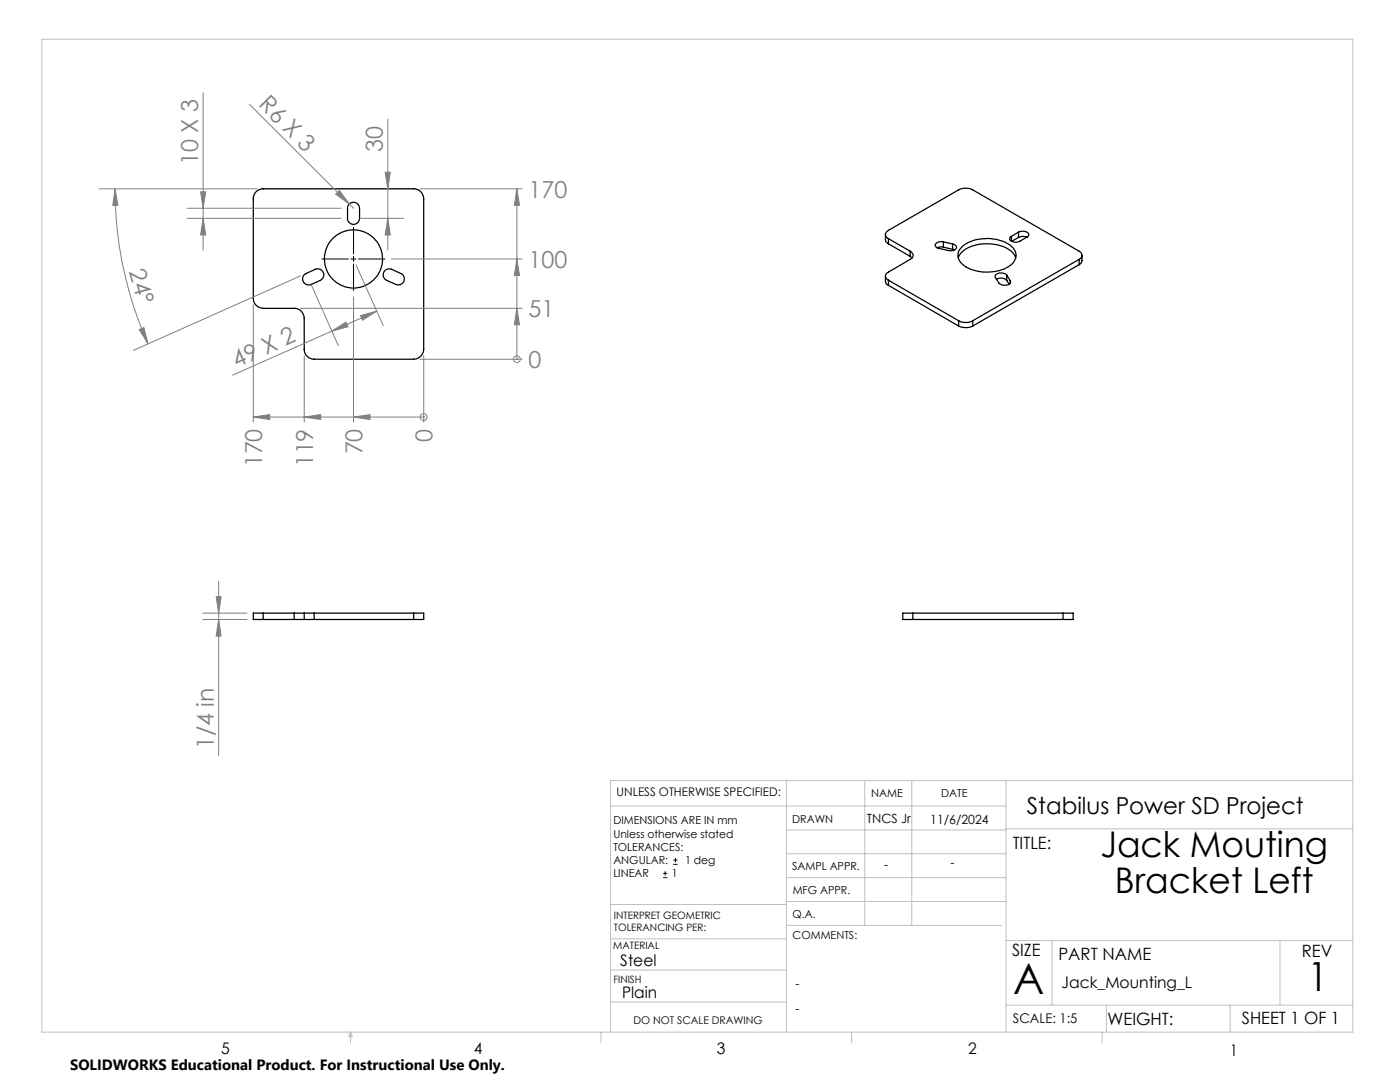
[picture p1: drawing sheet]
<svg xmlns="http://www.w3.org/2000/svg" width="279mm" height="216mm" viewBox="0 0 279 216" stroke-linecap="round" stroke-linejoin="round" font-family="sans-serif">
<g fill="none" stroke="#000" stroke-width=".25">
<path d="M51.1 38.2l.4-.3 .8-.2h30.2a1.99 1.99 0 0 1 2.1 2v30a2.05 2.05 0 0 1-2.1 2h-19.8a1.99 1.99 0 0 1-2-2v-6.2a1.99 1.99 0 0 0-2-2h-6.2a1.99 1.99 0 0 1-1.9-2v-20.1l.2-.7zM60.7 54.8l2.2-1.1a1.22 1.22 0 0 1 1.6 .7 1.22 1.22 0 0 1-.6 1.6l-1.8 .8a1.22 1.22 0 0 1-1.5-.5 1.22 1.22 0 0 1 .1-1.5zM69.6 40.8a1.2 1.2 0 0 1 1.4-.4 1.2 1.2 0 0 1 .8 1.2v2a1.2 1.2 0 0 1-1.2 1.2 1.2 1.2 0 0 1-1.2-1.2v-2.3zM76.8 54l.5-.3h.7l2 .9a1.19 1.19 0 0 1 .6 1.5 1.19 1.19 0 0 1-1.6 .7l-1.8-.8a1.22 1.22 0 0 1-.4-2zM176.7 55.1l.1 1.3 .5 .5M176.7 46.8l.1 1.3 .5 .5M177.3 47.6a.87 .87 0 0 1-.6-.8 .87 .87 0 0 1 .6-.8l14-8.1a3 3 0 0 1 2.8 0l21.3 12.2a.87 .87 0 0 1 .5 .8 .87 .87 0 0 1-.5 .9M177.3 55.9l14 8.1M177.3 47.6l4.3 2.5M177.3 47.6v1M177.3 55.9v1M177.3 56.9l14 8.2"/>
<path d="M177.3 48.6l4.3 2.6M181.6 50.1a.85 .85 0 0 1 .6 .8 .85 .85 0 0 1-.6 .9l-4.3 2.5a.85 .85 0 0 0-.6 .8 .85 .85 0 0 0 .6 .8M181.6 51.2l.4 .3M181.6 50.1v1.1M188.3 48.3a1.13 1.13 0 0 0-1.6 .7l.5 .5 2.1 .5a1.13 1.13 0 0 0 1.6-.8l-.3-.3-.5-.2M188.3 49.3l-.4-.1-.9 .2M188.3 48.3l1.8 .4M188.3 48.3v1M188.3 49.3l1.8 .4M190.1 49.7l.4 .1M190.1 48.7v1M191.2 51.5a4.6 4.6 0 0 1 4-2.7 7.9 7.9 0 0 1 7 1.8l.5 .9"/>
<path d="M192.1 49.1a8.3 8.3 0 0 1 10.1 .4 2.4 2.4 0 0 1-1 3.8 8.6 8.6 0 0 1-9.1-.6 2.22 2.22 0 0 1 0-3.6zM198.9 55.7a1.65 1.65 0 0 1 2 .3M200.9 54.9a1.63 1.63 0 0 0-2.3 .1v.4l.8 1.1a1.48 1.48 0 0 0 2.3-.3l-.1-.2M200.9 54.9l.7 1.1M200.9 54.9v1.1M200.9 56l.5 .7M201.6 56v.5M201.9 47.2v.9M203.3 46.3l.3-.1a1.18 1.18 0 0 1 1.7 .7l-.2 .3-1.5 .9a1.54 1.54 0 0 1-2.1-.4v-.3l.4-.2M203.3 46.3l-1.4 .9M203.3 46.3v1.1M203.3 47.4l-1.4 .8"/>
<path d="M204.9 47.3a1.85 1.85 0 0 0-1.6 .1M215.4 51.8l-21.3 12.2M215.4 51.8v1M215.4 52.8l-21.3 12.3M215.9 50.9v1.2l-.5 .7M191.3 64a3 3 0 0 0 2.8 0M191.3 65.1l.9 .2a3.2 3.2 0 0 0 1.9-.2M191.3 64v1.1M194.1 64v1.1M52.5 122.3h-1.9v1.3h1.9M52.5 123.6h6.2M52.5 122.3h6.2"/>
<path d="M52.5 122.3v1.3M58.7 123.6h2M58.7 122.3h2M58.7 122.3v1.3M60.7 123.6h2M60.7 122.3h2M60.7 122.3v1.3M62.7 122.3v1.3M62.7 123.6h19.8M62.7 122.3h19.8M82.5 122.3h2.1v1.3h-2.1M82.5 122.3v1.3"/>
<path d="M182.2 122.3h-2v1.3h2M182.2 123.6h30M182.2 122.3h30M182.2 122.3v1.3M212.2 122.3h2v1.3h-2M212.2 122.3v1.3"/>
<circle cx="70.5" cy="51.7" r="5.8"/>
</g>
<path d="M64.2 51.7h5.3M70 51.7h1M70.6 45.4v5.3M70.6 51.2v1M70.6 52.7v5.3M71.5 51.7h5.3M132.4 175.1h.8M132.4 174.3h.8M132.8 173.8v.9M134.4 172.5h.8M134.4 171.6h.8M134.8 171.2v.8" fill="none" stroke="#000" stroke-width=".2"/>
<g fill="none" stroke="#808080" stroke-width=".2">
<path d="M40.5 18.5v31.4M19.8 37.7h31.5M23 37.7l.5 3.3h-1zM23 37.7a75.9 75.9 0 0 0 6.5 30.9M40 38.3h1.1l-.6 3.3zM49.8 20.8l20.8 20.8M67 38.7l.7-.7 2 2.7zM76.9 34.4h1l-.5 3.3zM77.4 23.8v26.1M83.8 37.7h20.4M103.2 37.7l.5 3.3h-1zM103.2 37.7v34"/>
<path d="M37.4 43.6h30.7M37.4 41.6h30.7M40.5 43.6l.6 3.3h-1.1zM59.9 55.1l-33.3 14.8M62.1 56.8l5.4 12.2M70.6 59.2v25M71 52.8l5.5 12.2M71.8 43.6h8.8M77.4 43.6l.5 3.3h-1zM78.1 51.7h26.1M103.2 51.7l.5 3.3h-1zM27.8 65.8l.9-.4 .8 3.2z"/>
<path d="M50.6 60.8v23.4M60 61.5h44.2M60.7 70.9v13.3M66.2 66.1l2.8-1.8 .5 .9zM72 63l3.2-.9-2.8 1.8zM75.2 62.1l-28.8 12.8M83.8 71.7h20.4M84.6 70.9v13.3M103.2 61.5l.5 3.3h-1zM103.2 71.7h.1M50.6 83.2l3.2-.5v1zM50.6 83.2h34"/>
<path d="M60.7 83.2l3.3-.5v1zM70.6 83.2l3.2-.5v1zM84.6 83.2h.1M43.1 119.1h1l-.5 3.2zM43.6 116v34.8M40.5 122.3h8.8M40.5 123.6h8.8M43.6 123.6l.5 3.3h-1z"/>
<circle cx="103.2" cy="71.7" r=".67"/>
<circle cx="84.5" cy="83.2" r=".69"/>
</g>
<g fill="none" stroke="#c0c0c0" stroke-width=".2">
<path d="M8.4 7.8h261.6v198.2h-261.6zM157 155.8v50.2M172.6 155.8v28.8M182 155.8v28.8M200.8 155.8v50.2M270 155.8h-148.2v50.2M121.8 160.8h79M157 170.4h43.8M157 165.6h43.8M157 175.1h43.8M157 179.9h43.8M200.8 165.4h69.2"/>
<path d="M121.8 200h35.2M121.8 193.6h35.2M121.8 187.3h35.2M121.8 180.5h35.2M157 184.6h42.9M200.8 187.7h69.2M210 187.7v12.9M255.4 187.7v12.9M70 206v2.1M70 206l.3 .8h-.7zM119.9 206v2.1M170 206v2.1"/>
<path d="M200.8 200.6h69.2M220 206v2.1M220.8 200.6v5.4M245.5 200.6v5.4"/>
</g>
<g fill="#808080">
<path d="M67 38.7l.7-.7 2 2.7z"/>
<path d="M66.2 66.1l2.8-1.8 .5 .9zM72 63l3.2-.9-2.8 1.8z"/>
<path d="M43.1 119.1h1l-.5 3.2zM43.6 123.6l.5 3.3h-1zM76.9 34.4h1l-.5 3.3zM77.4 43.6l.5 3.3h-1z"/>
<path d="M40 38.3h1.1l-.6 3.3zM40.5 43.6l.6 3.3h-1.1z"/>
<path d="M23 37.7l.5 3.3h-1zM27.8 65.8l.9-.4 .8 3.2z"/>
<path d="M103.2 61.5l.5 3.3h-1zM103.2 51.7l.5 3.3h-1zM103.2 37.7l.5 3.3h-1z"/>
<path d="M70.6 83.2l3.2-.5v1zM60.7 83.2l3.3-.5v1zM50.6 83.2l3.2-.5v1z"/>
</g>
<text font-size="8.5" x="202.2" y="198.3">A</text>
<text font-size="8" x="261" y="197.8">1</text>
<g font-size="7.1">
<text x="219.6" y="171">Jack Mouting</text>
<text x="222.5" y="178.1">Bracket Left</text>
</g>
<g font-size="4.7" fill="#808080">
<text x="51.5" y="21" transform="rotate(45 51.5 21)">R6 X 3</text>
<text x="39.5" y="33" transform="rotate(-90 39.5 33)">10 X 3</text>
<text x="76.4" y="30.2" transform="rotate(-90 76.4 30.2)">30</text>
<text x="105.5" y="39.4">170</text>
<text x="105.5" y="53.4">100</text>
<text x="25.7" y="54.1" transform="rotate(75 25.7 54.1)">24°</text>
<text x="105.5" y="63.3">51</text>
<text x="47.2" y="73.4" transform="rotate(-24 47.2 73.4)">49 X 2</text>
<text x="105.5" y="73.4">0</text>
<text x="86.3" y="88.1" transform="rotate(-90 86.3 88.1)">0</text>
<text x="52.3" y="93.3" transform="rotate(-90 52.3 93.3)">170</text>
<text x="62.5" y="93.3" transform="rotate(-90 62.5 93.3)">119</text>
<text x="72.3" y="90.7" transform="rotate(-90 72.3 90.7)">70</text>
<text x="42.6" y="149.5" transform="rotate(-90 42.6 149.5)">1/4 in</text>
</g>
<text font-size="4.7" x="204.9" y="162.3">Stabilus Power SD Project</text>
<g font-size="3.4">
<text x="202.1" y="169.3">TITLE:</text>
<text x="202" y="190.8">SIZE</text>
<text x="211.2" y="191.5">PART NAME</text>
<text x="259.8" y="191">REV</text>
<text x="221" y="204.5">WEIGHT:</text>
<text x="247.8" y="204.4">SHEET 1 OF 1</text>
</g>
<g font-size="3.2">
<text x="123.8" y="192.7">Steel</text>
<text x="211.9" y="197.1">Jack_Mounting_L</text>
<text x="124.2" y="199.1">Plain</text>
<text x="44.2" y="210.4">5</text>
<text x="94.6" y="210.3">4</text>
<text x="143.1" y="210.4">3</text>
<text x="193.2" y="210.3">2</text>
<text x="245.4" y="210.6">1</text>
</g>
<text font-size="3" x="14" y="213.5">SOLIDWORKS Educational Product. For Instructional Use Only.</text>
<text font-size="2.7" x="202.1" y="204">SCALE: 1:5</text>
<g font-size="2.5">
<text x="173" y="164.2">TNCS Jr</text>
<text x="185.6" y="164.5">11/6/2024</text>
<text x="176.5" y="173.4">-</text>
<text x="189.7" y="173">-</text>
<text x="158.8" y="197.2">-</text>
<text x="158.8" y="202.2">-</text>
</g>
<text font-size="2.4" x="123.1" y="158.9">UNLESS OTHERWISE SPECIFIED:</text>
<g font-size="2.2">
<text x="173.9" y="159.1">NAME</text>
<text x="187.8" y="158.9">DATE</text>
<text x="122.4" y="164.5">DIMENSIONS ARE IN mm</text>
<text x="122.4" y="167.1">Unless otherwise stated</text>
<text x="158.1" y="164.2">DRAWN</text>
<text x="122.4" y="169.8">TOLERANCES:</text>
<text x="122.4" y="172.4">ANGULAR:</text>
<text x="136.7" y="172.4">1 deg</text>
<text x="158.1" y="173.7">SAMPL APPR.</text>
<text x="122.4" y="175.1">LINEAR</text>
<text x="134.1" y="175.1">1</text>
<text x="158.2" y="178.4">MFG APPR.</text>
<text x="158.2" y="183.2">Q.A.</text>
<text x="158.2" y="187.4">COMMENTS:</text>
</g>
<text font-size="2.1" x="126.4" y="204.3">DO NOT SCALE DRAWING</text>
<g font-size="2">
<text x="122.5" y="183.3">INTERPRET GEOMETRIC</text>
<text x="122.5" y="185.9">TOLERANCING PER:</text>
<text x="122.4" y="189.4">MATERIAL</text>
<text x="122.4" y="196.2">FINISH</text>
</g>
</svg>
